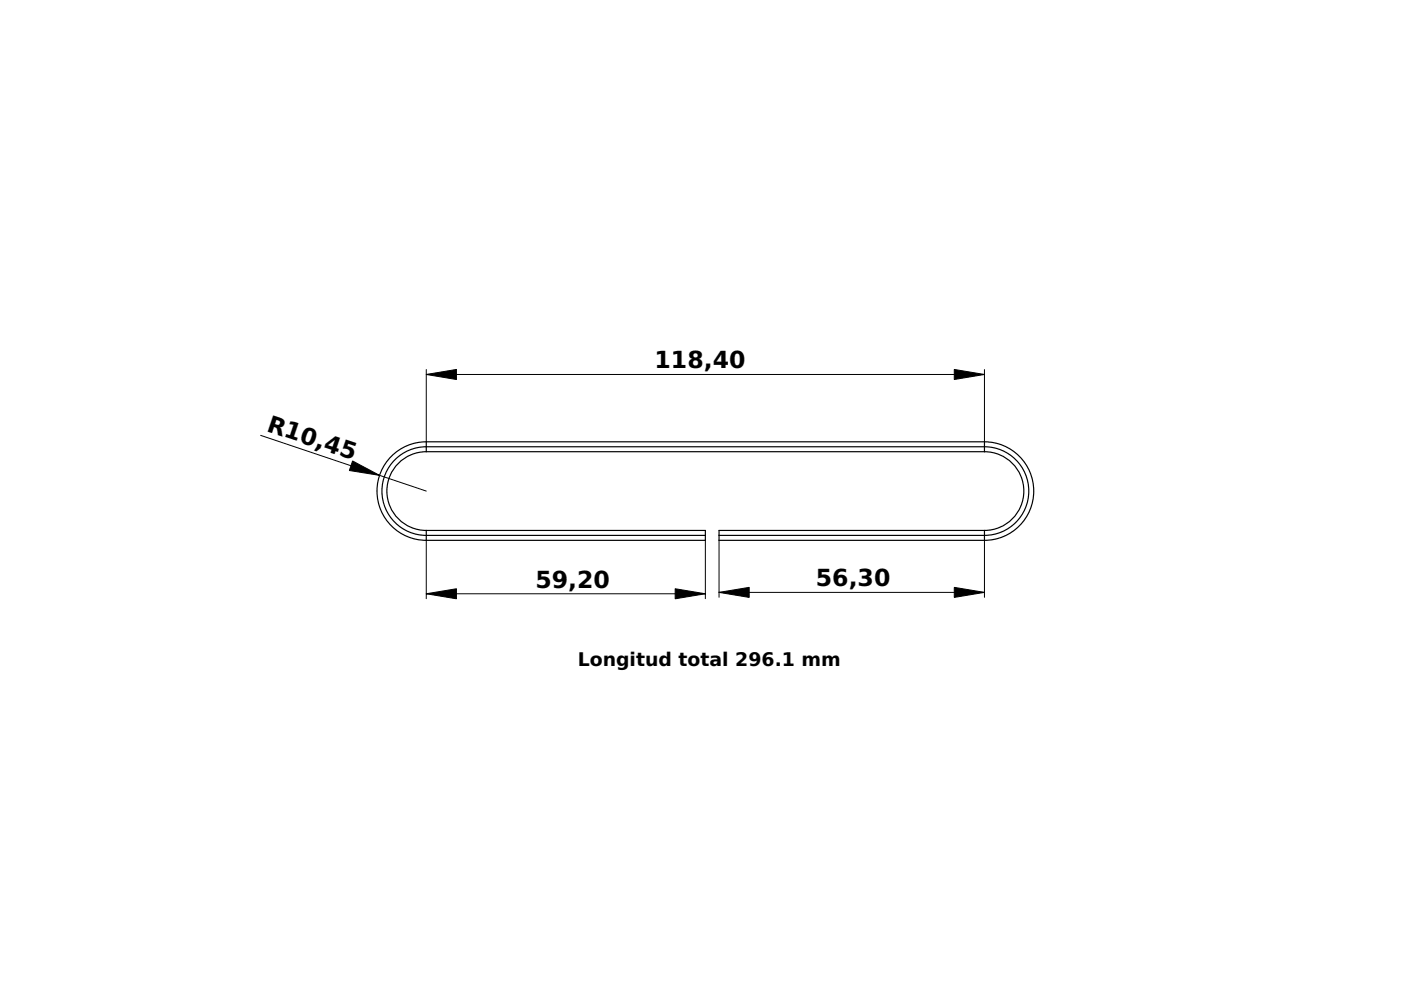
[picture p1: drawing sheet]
<svg xmlns="http://www.w3.org/2000/svg" width="297mm" height="210mm" viewBox="0 0 297 210" stroke-linecap="round" stroke-linejoin="round" font-family="sans-serif">
<path d="M149.6 104.1h.1" fill="none" stroke="#000" stroke-width=".21"/>
<g fill="#fff">
<path d="M90.4 93.7h118.3v1h-118.3z" fill-rule="evenodd"/>
<path d="M90.4 94.7h118.3v1.1h-118.3z" fill-rule="evenodd"/>
<path d="M90.4 112.5h59.2v1h-59.2z" fill-rule="evenodd"/>
<path d="M90.4 113.5h59.2v1.1h-59.2z" fill-rule="evenodd"/>
<path d="M152.4 113.5h56.3v1.1h-56.3z" fill-rule="evenodd"/>
<path d="M152.4 112.5h56.3v1h-56.3z" fill-rule="evenodd"/>
<path d="M208.7 93.7a10.4 10.4 0 0 1 10.5 10.4 10.4 10.4 0 0 1-10.5 10.5v-1.1a9.4 9.4 0 0 0 9.4-9.4 9.4 9.4 0 0 0-9.4-9.4z" fill-rule="evenodd"/>
<path d="M82.6 97.2a10.4 10.4 0 0 1 7.8-3.5v1a9.4 9.4 0 0 0-9.4 9.4 9.4 9.4 0 0 0 9.4 9.4v1.1a10.4 10.4 0 0 1-9.6-6.2 10.4 10.4 0 0 1 1.8-11.2z" fill-rule="evenodd"/>
<path d="M208.7 94.7a9.4 9.4 0 0 1 9.4 9.4 9.4 9.4 0 0 1-9.4 9.4v-1a8.3 8.3 0 0 0 8.4-8.4 8.3 8.3 0 0 0-8.4-8.3z" fill-rule="evenodd"/>
<path d="M83.4 97.9a9.4 9.4 0 0 1 7-3.2v1.1a8.3 8.3 0 0 0-8.4 8.3 8.3 8.3 0 0 0 8.4 8.4v1a9.4 9.4 0 0 1-8.6-5.5 9.4 9.4 0 0 1 1.6-10.1z" fill-rule="evenodd"/>
</g>
<g fill="none" stroke="#000" stroke-width=".25">
<path d="M90.4 93.7a10.4 10.4 0 0 0-10.5 10.4 10.4 10.4 0 0 0 10.5 10.5M90.4 95.8a8.3 8.3 0 0 0-8.4 8.3 8.3 8.3 0 0 0 8.4 8.4M90.4 93.7h118.3M90.4 95.8h118.3M90.4 93.7v2.1M208.7 93.7a10.4 10.4 0 0 1 10.5 10.4 10.4 10.4 0 0 1-10.5 10.5M208.7 95.8a8.3 8.3 0 0 1 8.4 8.3 8.3 8.3 0 0 1-8.4 8.4M208.7 93.7v2.1M90.4 112.5h59.2v2.1h-59.2M90.4 112.5v2.1M149.6 113.5h-59.2a9.4 9.4 0 0 1-9.4-9.4 9.4 9.4 0 0 1 9.4-9.4h118.3a9.4 9.4 0 0 1 9.4 9.4 9.4 9.4 0 0 1-9.4 9.4h-56.3M208.7 112.5h-56.3v2.1h56.3"/>
<path d="M208.7 112.5v2.1"/>
</g>
<path d="M90.4 79.4h118.3M90.4 78.4v15.3M208.7 78.4v15.3M55.3 92.3l35.1 11.8M90.4 114.6v12.3M149.6 104.1h.1M149.6 114.6v12.3M152.4 114.6v12M208.7 114.6v12M90.4 125.9h59.2M152.4 125.6h56.3" fill="none" stroke="#000" stroke-width=".21"/>
<path d="M90.4 79.4l6.4-1.1v2.2zM202.3 78.3l6.4 1.1-6.4 1.1zM74.8 97.7l5.7 3.1-6.4-1zM90.4 125.9l6.4-1.1v2.2zM143.2 124.8l6.4 1.1-6.4 1.1zM152.4 125.6l6.4-1.1v2.2zM202.3 124.5l6.4 1.1-6.4 1.1z" fill="#000" stroke="#000" stroke-width=".21"/>
<g font-size="5">
<text x="138.8" y="78.1">118,40</text>
<text x="56.3" y="91.3" transform="rotate(19 56.3 91.3)">R10,45</text>
<text x="113.5" y="124.6">59,20</text>
<text x="173" y="124.3">56,30</text>
</g>
<text font-size="4" x="122.5" y="141.2">Longitud total 296.1 mm</text>
</svg>
